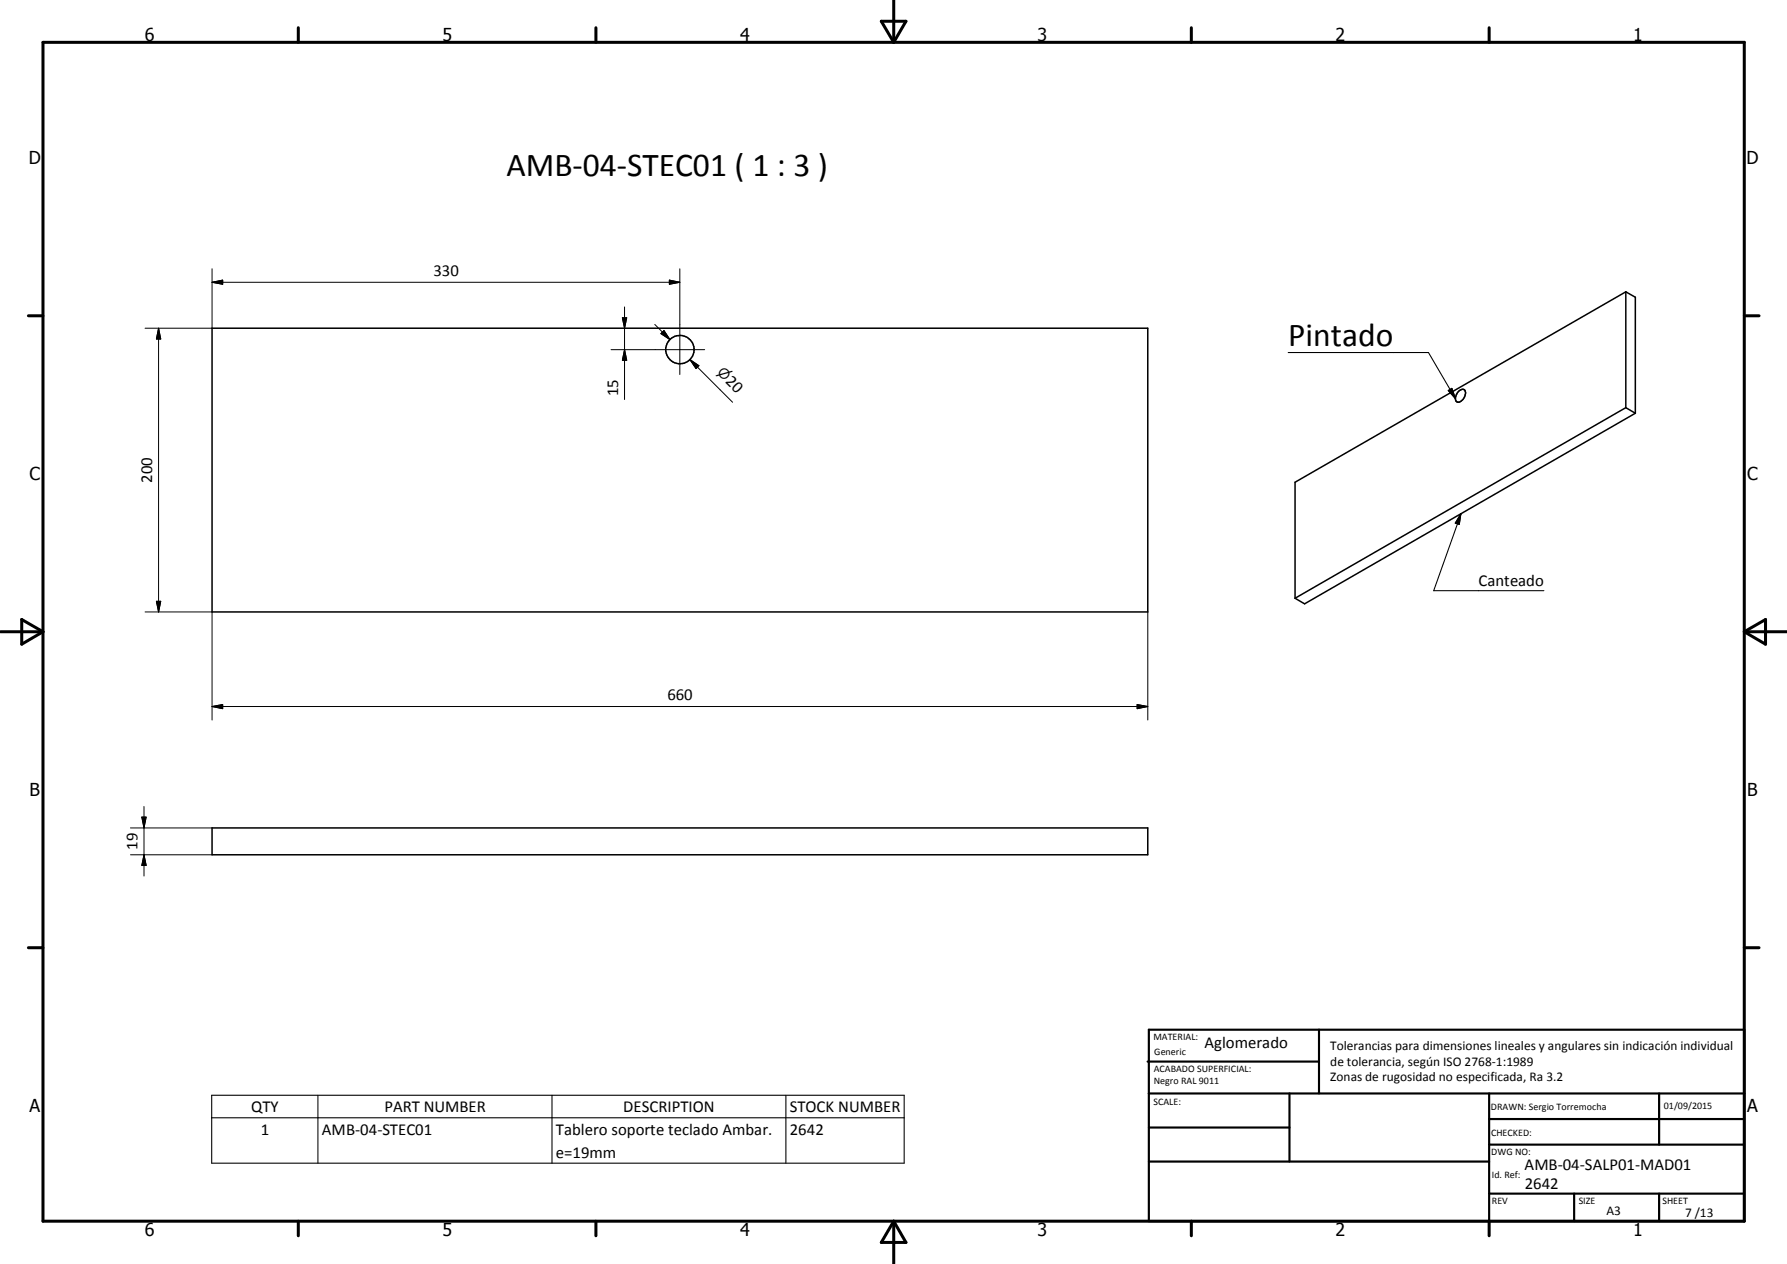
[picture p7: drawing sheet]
<svg xmlns="http://www.w3.org/2000/svg" width="420mm" height="297mm" viewBox="0 0 420 297" stroke-linecap="round" stroke-linejoin="round" font-family="sans-serif">
<g fill="none" stroke="#000" stroke-width=".35">
<path d="M49.9 77.1h220v66.7h-220zM382.3 68.6l-77.8 44.7v27.3M382.3 68.6l2.2 1.2v27.3M382.3 68.6v27.2M342.9 92a.89 .89 0 0 1 .8-.5 .89 .89 0 0 1 .8 .4 1.99 1.99 0 0 1-2 2.5 1.74 1.74 0 0 1 .4-2.4zM382.3 95.8l2.2 1.3M382.3 95.8l-77.8 44.8M384.5 97.1l-77.8 44.8-2.2-1.3M49.9 194.6h220v6.3h-220z"/>
<circle cx="159.8" cy="82.2" r="3.3"/>
</g>
<g fill="none" stroke="#000" stroke-width=".71">
<path d="M10.1 9.9h400v277.1h-400zM70.1 6.5v3.4M140.1 6.5v3.4M207.2 5h5.8l-2.9 4.9zM210.1 0v9.9M280.1 6.5v3.4M350.1 6.5v3.4M6.7 74.2h3.4M410.1 74.2h3.5M.1 148.5h10M5.1 145.6l5 2.9-5 2.9zM410.1 148.5h10"/>
<path d="M410.1 148.5l5-2.9v5.8zM6.7 222.7h3.4M410.1 222.7h3.5M70.1 287v3.4M140.1 287v3.4M210.1 287v10M210.1 287l2.9 5h-5.8zM280.1 287v3.4M350.1 287v3.4"/>
</g>
<g fill="none" stroke="#000" stroke-width=".51">
<path d="M269.8 249.5h40.3M270.1 242h140v45h-140zM270.1 257h140M303.2 257v16M310.1 242v15M350.1 257v30M390.1 257v12M270.1 265h33.1M270.1 273h80M350.1 269h60M350.1 263h60M350.1 280.5h60"/>
<path d="M370.1 280.5v6.5M390.1 280.5v6.5"/>
</g>
<path d="M302.9 82.8h33l6.3 10.9M340.5 91.8l.9-.5 .8 2.4zM343.5 120.7l-.4 2.5-.9-.3zM343.5 120.7l-6.4 18.1h25.9M49.8 257.4h162.8v15.9h-162.8zM74.7 257.4v15.9M129.8 257.4v15.9M184.8 257.4v15.9M49.8 262.7h162.8" fill="none" stroke="#000" stroke-width=".25"/>
<g fill="none" stroke="#000" stroke-width=".24">
<path d="M37.3 77.1l.5 2.6h-1zM37.3 77.1v66.7M49.9 66.3l2.5-.5v1zM49.9 63.2v13.9h-15.8M49.9 66.3h109.9M146.3 74.7h1.1l-.6 2.4zM146.8 72.1v21.8M154 76.2l3.5 3.6M156.1 77.7l1.4 2.1-2.1-1.4zM157.4 65.8l2.4 .5-2.4 .5zM159.8 63.2v24.8M143.7 82.2h22"/>
<path d="M146.8 82.2l.6 2.5h-1.1zM162.2 84.5l2.1 1.4-.7 .7zM162.2 84.5l10 10M34.1 143.8h15.8v25.4M36.8 141.3h1l-.5 2.5zM269.9 143.8v25.4M49.9 166l2.5-.4v.9zM49.9 166h220M267.4 165.6l2.5 .4-2.5 .5zM30.7 194.6h19.2M33.3 192h1.1l-.5 2.6zM33.9 189.5v16.4"/>
<path d="M30.7 200.9h19.2M33.9 200.9l.5 2.5h-1.1z"/>
</g>
<g fill="#000">
<path d="M37.3 77.1l.5 2.6h-1zM49.9 66.3l2.5-.5v1zM146.3 74.7h1.1l-.6 2.4zM156.1 77.7l1.4 2.1-2.1-1.4zM157.4 65.8l2.4 .5-2.4 .5zM146.8 82.2l.6 2.5h-1.1zM162.2 84.5l2.1 1.4-.7 .7zM340.5 91.8l.9-.5 .8 2.4zM343.5 120.7l-.4 2.5-.9-.3zM36.8 141.3h1l-.5 2.5zM49.9 166l2.5-.4v.9zM267.4 165.6l2.5 .4-2.5 .5z"/>
<path d="M33.3 192h1.1l-.5 2.6zM33.9 200.9l.5 2.5h-1.1z"/>
</g>
<g font-size="7.9">
<text x="119.1" y="41.4">AMB-04-STEC01 ( 1 : 3 )</text>
<text x="302.9" y="81.3">Pintado</text>
</g>
<g font-size="4.2">
<text x="34" y="9.6">6</text>
<text x="104" y="9.6">5</text>
<text x="174" y="9.6">4</text>
<text x="244" y="9.6">3</text>
<text x="314" y="9.6">2</text>
<text x="384" y="9.6">1</text>
<text x="6.8" y="38.7">D</text>
<text x="410.6" y="38.7">D</text>
<text x="7" y="112.9">C</text>
<text x="410.8" y="112.9">C</text>
<text x="7" y="187.1">B</text>
<text x="410.8" y="187.1">B</text>
<text x="7" y="261.4">A</text>
<text x="410.8" y="261.4">A</text>
<text x="34" y="290.4">6</text>
<text x="104" y="290.4">5</text>
<text x="174" y="290.4">4</text>
<text x="244" y="290.4">3</text>
<text x="314" y="290.4">2</text>
<text x="384" y="290.4">1</text>
</g>
<g font-size="3.9">
<text x="101.9" y="64.8">330</text>
<text x="170.4" y="89.7" transform="rotate(45 170.4 89.7)">20</text>
<text x="145.3" y="93.2" transform="rotate(-90 145.3 93.2)">15</text>
<text x="35.8" y="113.5" transform="rotate(-90 35.8 113.5)">200</text>
<text x="347.6" y="137.8">Canteado</text>
<text x="156.9" y="164.5">660</text>
<text x="32.3" y="199.7" transform="rotate(-90 32.3 199.7)">19</text>
<text x="283.2" y="246.2">Aglomerado</text>
<text x="59" y="261.3">QTY</text>
<text x="90.4" y="261.3">PART NUMBER</text>
<text x="146.5" y="261.3">DESCRIPTION</text>
<text x="185.7" y="261.3">STOCK NUMBER</text>
<text x="61.3" y="266.6">1</text>
<text x="75.7" y="266.6">AMB-04-STEC01</text>
<text x="130.7" y="266.7">Tablero soporte teclado Ambar.</text>
<text x="185.7" y="266.6">2642</text>
<text x="130.7" y="272">e=19mm</text>
<text x="358.5" y="275">AMB-04-SALP01-MAD01</text>
<text x="358.5" y="279.4">2642</text>
</g>
<text font-size="3.3" x="168.5" y="87.7" transform="rotate(45 168.5 87.7)">n</text>
<g font-size="3.1">
<text x="312.7" y="246.8">Tolerancias para dimensiones lineales y angulares sin indicación individual</text>
<text x="312.7" y="250.4">de tolerancia, según ISO 2768-1:1989</text>
<text x="312.7" y="254">Zonas de rugosidad no especificada, Ra 3.2</text>
<text x="377.7" y="285.6">A3</text>
<text x="396.2" y="285.9">7 /13</text>
</g>
<g font-size="2.4">
<text x="271.2" y="244.4">MATERIAL:</text>
<text x="271.3" y="252">ACABADO SUPERFICIAL:</text>
<text x="271.4" y="247.9">Generic</text>
<text x="271.3" y="254.6">Negro RAL 9011</text>
<text x="271.2" y="259.7">SCALE:</text>
<text x="350.6" y="260.8">DRAWN: Sergio Torremocha</text>
<text x="391.2" y="260.6">01/09/2015</text>
<text x="350.6" y="267">CHECKED:</text>
<text x="350.6" y="271.4">DWG NO:</text>
<text x="350.8" y="276.9">Id. Ref:</text>
<text x="350.8" y="282.8">REV</text>
<text x="371.2" y="282.9">SIZE</text>
<text x="390.9" y="282.9">SHEET</text>
</g>
</svg>
